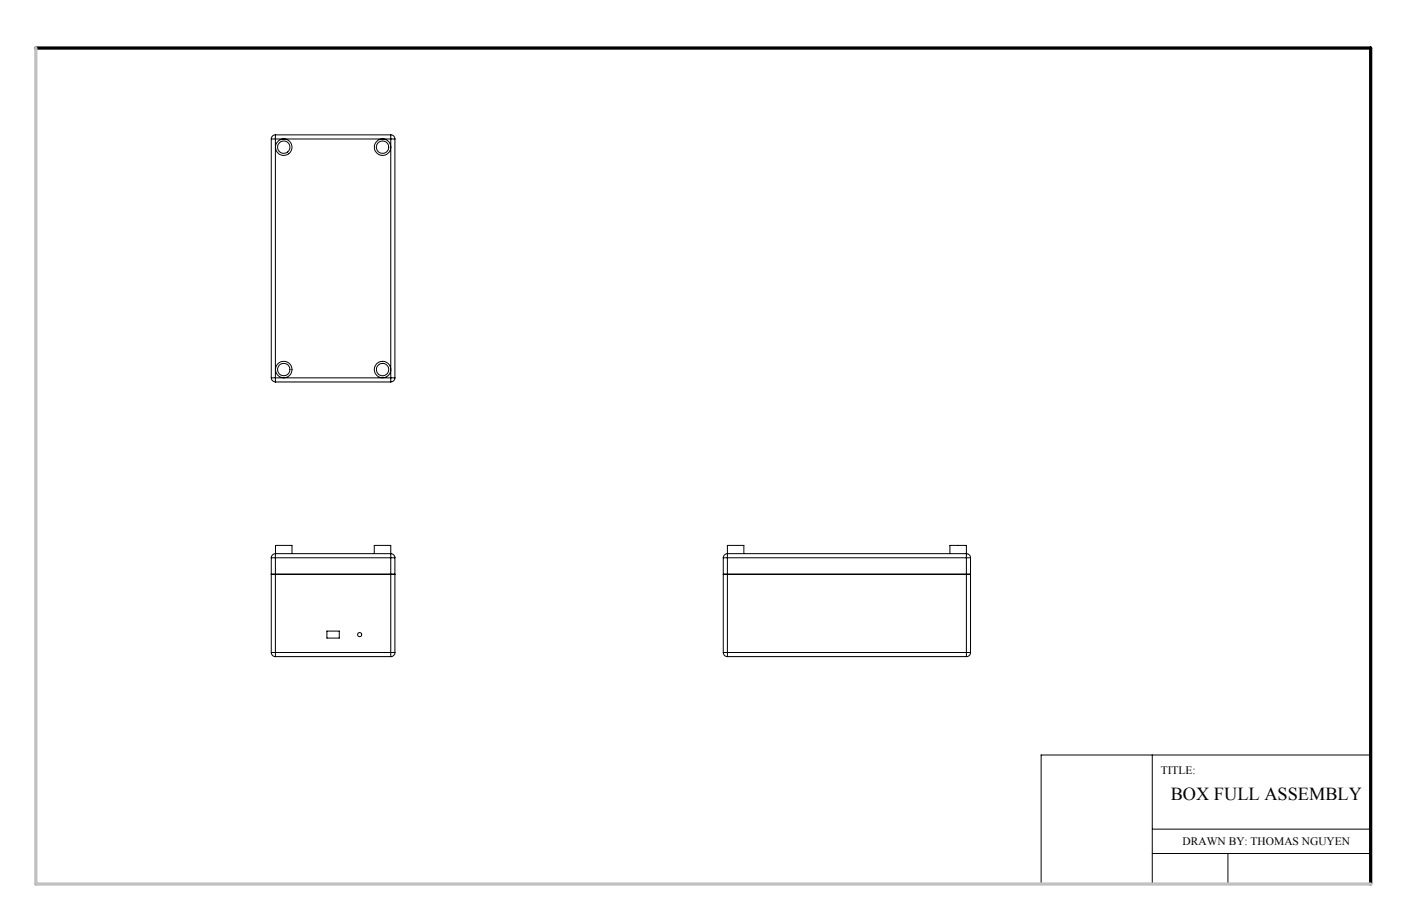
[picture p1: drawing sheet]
<svg xmlns="http://www.w3.org/2000/svg" width="432mm" height="279mm" viewBox="0 0 432 279" stroke-linecap="round" stroke-linejoin="round" font-family="sans-serif">
<g fill="none" stroke="#000" stroke-width=".31">
<path d="M83.6 42.9h1.3M83.6 42.9v73.6M84.9 41.6v1.3M84.9 41.6a1.26 1.26 0 0 0-1.3 1.3M84.9 42.9v73.6M84.9 42.9h35.5M84.9 41.6h35.5M120.4 41.6v1.3M120.4 41.6a1.21 1.21 0 0 1 1.3 1.3M120.4 42.9h1.3M120.4 42.9v73.6M121.7 42.9v73.6"/>
<path d="M83.6 116.5h1.3M83.6 116.5a1.33 1.33 0 0 0 1.3 1.3M84.9 116.5v1.3M84.9 116.5h35.5M84.9 117.8h35.5M120.4 116.5h1.3M120.4 116.5v1.3M121.7 116.5a1.26 1.26 0 0 1-1.3 1.3M83.6 177.1h36.8M83.6 172h1.3M83.6 172v29.2M84.9 170.7v1.3"/>
<path d="M84.9 170.7a1.33 1.33 0 0 0-1.3 1.3M84.9 172v29.2M84.9 172h35.5M84.9 170.7h35.5M84.9 170.7v-2.5h5.1v2.5M115.4 170.7v-2.5h5v2.5M120.4 177.1h1.3zM120.4 172h1.3M120.4 170.7v1.3M120.4 170.7a1.26 1.26 0 0 1 1.3 1.3M120.4 172v29.2M121.7 172v29.2"/>
<path d="M222.9 177.1h75M222.9 172h1.3M222.9 172v29.2M224.2 170.7v-2.5h5.1v2.5M224.2 170.7a1.33 1.33 0 0 0-1.3 1.3M224.2 170.7v1.3M224.2 172h73.7M224.2 170.7h73.7M224.2 172v29.2M292.8 170.7v-2.5h5.1v2.5M297.9 177.1h1.2zM297.9 172h1.2"/>
<path d="M297.9 170.7v1.3M297.9 170.7a1.26 1.26 0 0 1 1.2 1.3M297.9 172v29.2M299.1 172v29.2M100.8 194.6h3.8v2.2h-3.8zM83.6 201.2a1.26 1.26 0 0 0 1.3 1.3M83.6 201.2h1.3M84.9 201.2v1.3M84.9 201.2h35.5M84.9 202.5h35.5M120.4 201.2v1.3M120.4 201.2h1.3"/>
<path d="M121.7 201.2a1.21 1.21 0 0 1-1.3 1.3M222.9 201.2a1.26 1.26 0 0 0 1.3 1.3M222.9 201.2h1.3M224.2 201.2v1.3M224.2 201.2h73.7M224.2 202.5h73.7M297.9 201.2v1.3M297.9 201.2h1.2M299.1 201.2a1.21 1.21 0 0 1-1.2 1.3M355.1 232.8v39.8M422.5 232.8h-101.6v39.8M355.1 255.7h67.4"/>
<path d="M355.1 263.2h67.4M378.5 263.2v9.4"/>
<circle cx="87.5" cy="45.4" r="1.9"/>
<circle cx="87.5" cy="45.4" r="2.54"/>
<circle cx="117.9" cy="45.4" r="2.54"/>
<circle cx="117.9" cy="45.4" r="1.91"/>
<circle cx="87.4" cy="114" r="1.91"/>
<circle cx="87.5" cy="114" r="2.54"/>
<circle cx="117.9" cy="114" r="2.54"/>
<circle cx="117.9" cy="114" r="1.91"/>
<circle cx="110.8" cy="195.7" r=".64"/>
</g>
<path d="M11 14.8h411.5v257.8" fill="none" stroke="#000" stroke-width="1"/>
<path d="M11 14.8v257.8h411.5" fill="none" stroke="#c0c0c0" stroke-width="1"/>
<text font-size="5.6" x="360.8" y="246.6">BOX FULL ASSEMBLY</text>
<g font-size="3.5">
<text x="357.8" y="238.6">TITLE:</text>
<text x="364.5" y="260.4">DRAWN BY: THOMAS NGUYEN</text>
</g>
</svg>
